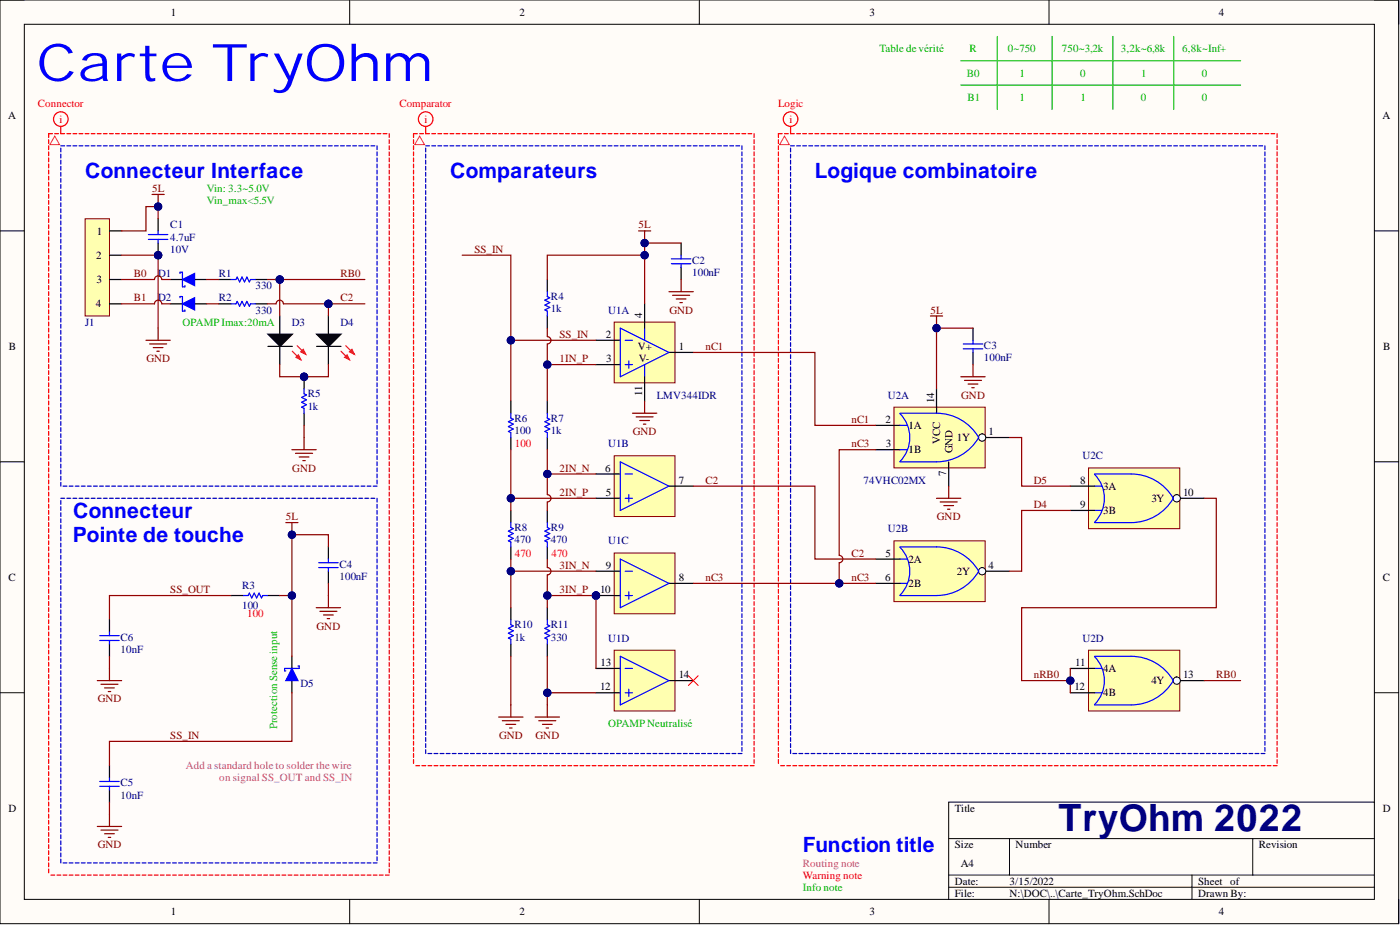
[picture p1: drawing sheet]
# Altium project Carte_TryOhm.PrjPcb
1 sheet, 25 parts. Net scope: global (net labels, ports and power ports of the same name join across sheets).
Board file: Carte_TryOhm_v2.PcbDoc

## Sheet Carte_TryOhm.SchDoc
size A4; Author: Audran; CompanyName: Goldorak; Address1: Electrolab; Address2: 52 rue Paul Lescop; Address3: 92000 Nanterre; DocumentNumber: 1; SheetNumber: 1; SheetTotal: 5

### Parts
C1  4.7uF  RatedVoltage: 10V  [WCAP-CSGP_0603, 1.6x0.8x0.8]
C2  100nF  [WCAP-CSGP_0603, 1.6x0.8x0.8]
C3  100nF  [WCAP-CSGP_0603, 1.6x0.8x0.8]
C4  100nF  [WCAP-CSGP_0603, 1.6x0.8x0.8]
C5  10nF  [WCAP-CSGP_0603, 1.6x0.8x0.8]
C6  10nF  [WCAP-CSGP_0603, 1.6x0.8x0.8]
D1  RBR3MM40ATFTR  [SOD-123FL]  (value not drawn)
D2  RBR3MM40ATFTR  [SOD-123FL]  (value not drawn)
D3  150060RS75000  [SMCW_0603]  (value not drawn)
D4  150060RS75000  [SMCW_0603]  (value not drawn)
D5  RBR3MM40ATFTR  [SOD-123FL]  (value not drawn)
J1  22-03-2041  [22-03-2041]  (value not drawn)
R1  value 330  [RESC1608X06N]  (hidden comment: RC0603FR-07330RL)
R2  value 330  [RESC1608X06N]  (hidden comment: RC0603FR-07330RL)
R3  value 100  [RESC1608X06N]  (hidden comment: RC0603FR-07100RL)
R4  value 1k  [RESC1608X06N]  (hidden comment: RC0603FR-071KL)
R5  value 1k  [RESC1608X06N]  (hidden comment: RC0603FR-071KL)
R6  value 100  [RESC1608X06N]  (hidden comment: RC0603FR-07100RL)
R7  value 1k  [RESC1608X06N]  (hidden comment: RC0603FR-071KL)
R8  value 470  [RESC1608X06N]  (hidden comment: RC0603FR-07470RL)
R9  value 470  [RESC1608X06N]  (hidden comment: RC0603FR-07470RL)
R10  value 1k  [RESC1608X06N]  (hidden comment: RC0603FR-071KL)
R11  value 330  [RESC1608X06N]  (hidden comment: RC0603FR-07330RL)
U1  LMV344IDR  [SOIC127P600X175-14N]  (parts A,B,C,D of 4)
U2  74VHC02MX  [SOIC127P600X175-14N]  (parts A,B,C,D of 4)

### Blocks framed on the sheet
Connecteur Interface: C1 D1-D4 J1 R1 R2 R5
Comparateurs: C2 R4 R6-R11 U1
Logique combinatoire: C3 U2

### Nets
5L: C1.1 C2.1 C3.1 C4.1 D5.2 J1.1 R3.1 R4.1 U1.4(V+) U2.14(VCC)
GND: C1.2 C2.2 C3.2 C4.2 C5.1 C6.1 J1.2 R5.1 R10.2 R11.2 U1.11(V-) U1.12(4IN+) U2.7(GND)
1IN_P: R4.2 R7.1 U1.3(1IN+)
2IN_N: R7.2 R9.1 U1.6(2IN-)
2IN_P: R6.2 R8.1 U1.5(2IN+)
3IN_N: R8.2 R10.1 U1.9(3IN-)
3IN_P: R9.2 R11.1 U1.10(3IN+) U1.13(4IN-)
B0: D1.2 J1.3
B1: D2.2 J1.4
C2: D4.2(A) R2.1 U1.7(2OUT) U2.5(2A)
D4: U2.4(2Y) U2.9(3B)
D5: U2.1(1Y) U2.8(3A)
nC1: U1.1(1OUT) U2.2(1A)
nC3: U1.8(3OUT) U2.3(1B) U2.6(2B)
nRB0: U2.10(3Y) U2.11(4A) U2.12(4B)
RB0: D3.2(A) R1.1 U2.13(4Y)
SS_IN: C5.2 D5.1 R6.1 U1.2(1IN-)
SS_OUT: C6.2 R3.2
NetD1_1: D1.1 R1.2
NetD2_1: D2.1 R2.2
NetD3_1: D3.1(C) D4.1(C) R5.2

Not connected (* = marked no-connect by the designer): U1 14(4OUT)*

### Layout directives
net class Connector: 5L, B0, B1, C2, GND, RB0, SS_IN, SS_OUT
net class Comparator: 1IN_P, 2IN_N, 2IN_P, 3IN_N, 3IN_P, 5L, C2, GND, nC1, nC3, SS_IN
net class Logic: 5L, C2, D4, D5, GND, nC1, nC3, nRB0, RB0

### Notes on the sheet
- Carte TryOhm
- Table de vérité
- B0
- B1
- R
- 1
- 0~750
- 0
- 750~3,2k
- 3,2k~6,8k
- 6,8k~Inf+
- Vin: 3.3~5.0V
- Vin_max<5.5V
- OPAMP Imax:20mA
- (near R6) 100
- Connecteur
- Pointe de touche
- (near R8) 470
- (near R9) 470
- (near R3) 100
- Protection Sense input
- (near C5) Add a standard hole to solder the wire
- (near U1) OPAMP Neutralisé
- on signal SS_OUT and SS_IN
- Routing note
- Warning note
- Function title
- TryOhm 2022
- Info note

## Assembly variants
PROD: not fitted J1 J2 J2 J3
